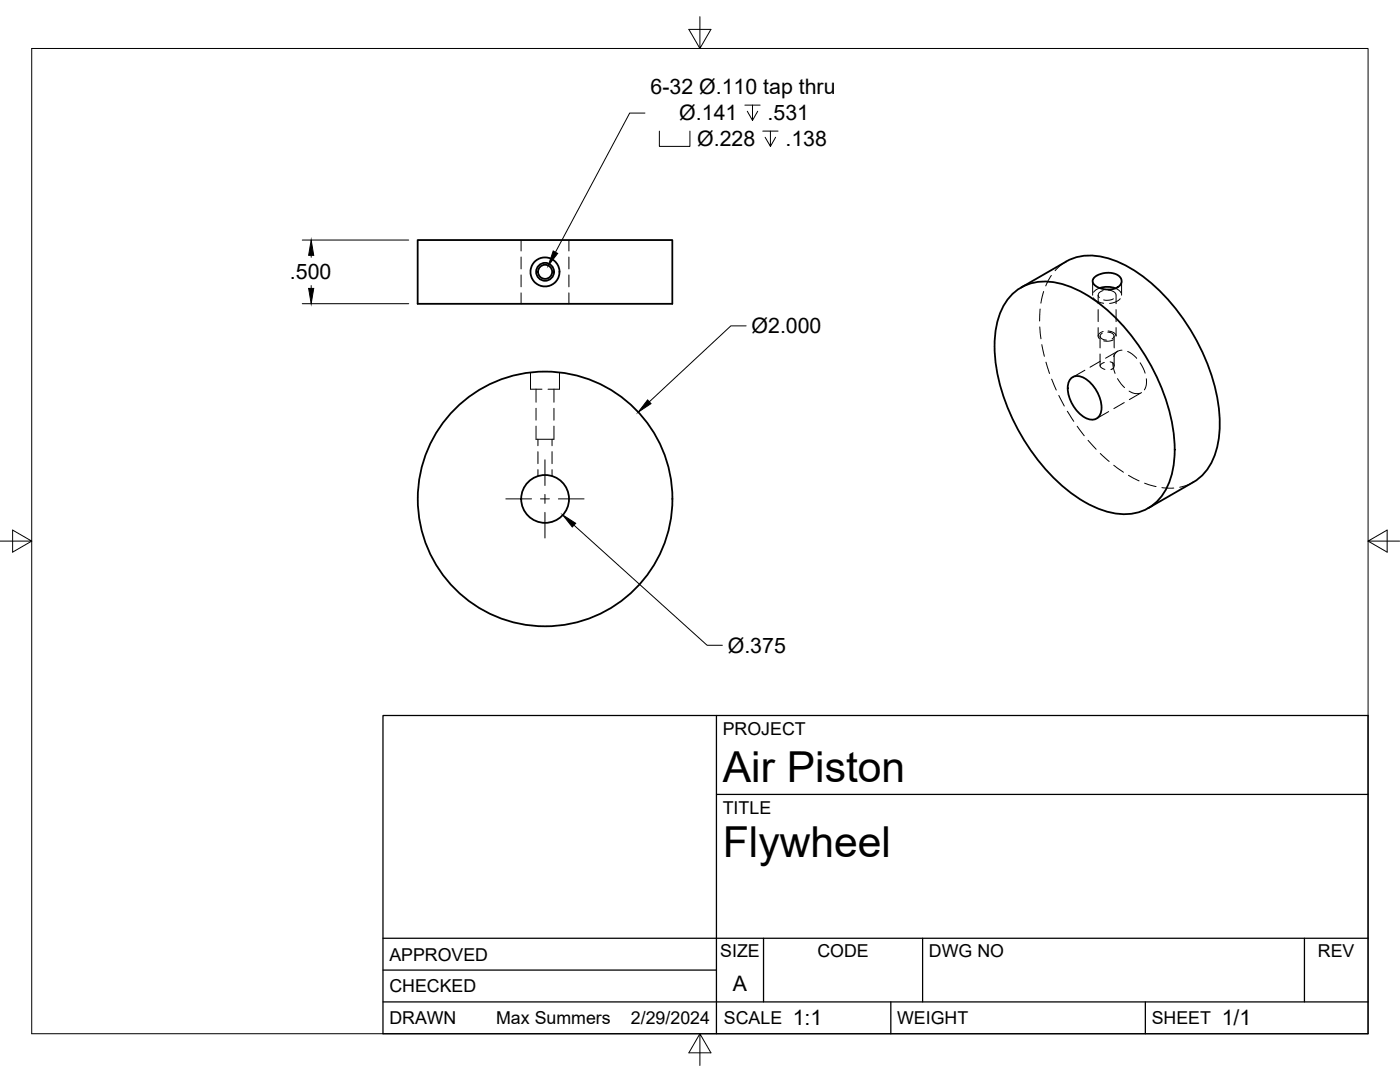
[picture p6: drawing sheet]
<svg xmlns="http://www.w3.org/2000/svg" width="279mm" height="216mm" viewBox="0 0 279 216" stroke-linecap="round" stroke-linejoin="round" font-family="sans-serif">
<!-- layer: Hidden -->
<g fill="none" stroke="#000" stroke-width=".2">
<path d="M104 47.9v2.2M104 51.3v2.4M104 54.9v2.3M104 58.4v2.2M113.5 47.9v2.2M113.5 51.3v2.4M113.5 54.9v2.3M113.5 58.4v2.2M208.3 58.2l-.6 2.3M209.8 55l-1.1 2M212.8 52.2l-1.4 1-.8 .8M218.1 56.1v2.8"/>
<path d="M218.2 59.4l.7 .7 1.4 .4M219.2 58.9v1.7M219.5 57.5l-.8 .3-.5 .5M220.2 58a.88 .88 0 0 0-.9 .4 .88 .88 0 0 0 .1 1M221.1 57.9a1.45 1.45 0 0 1 1.6 .9M222.2 59.6l-.9 .3-1-.1M222.6 57.5l.7 .4 .5 .6M222.7 58.9v1.7M223.6 59.6l-1.1 .7-1.1 .2M223.8 56.1v2.8M105.9 74.3v3.4h2.3M107 77.7v2.6"/>
<path d="M110.6 77.7v2.6M111.7 74.3v3.4h-2.3M207.5 65.2l.3 2.4M207.6 61.7l-.1 2.4M207.9 68.8l.5 2.3M208.7 72.3l.8 2.2M209.9 75.6l.9 2.2M211.3 78.9l1.1 2.1M216.5 73.9l-2.4 1.4M219.2 61.8v2.4M219.2 65.4v1.7M219.5 67.1v2.3"/>
<path d="M219.5 70.6v2.4M219.6 72.1l-2.1 1.2M220 66.5a.62 .62 0 0 0-.5 .7 .62 .62 0 0 0 .6 .5l.7 .2M220.2 66.1a.88 .88 0 0 0-.9 .5 .88 .88 0 0 0 .1 1M220.4 72.3l-.7 .4-.2 .3 .3 .3 .7 .4M221.1 66.3a.96 .96 0 0 1 1.2 1l-.4 .3M221.1 66a1.49 1.49 0 0 1 1.6 1M221.6 72.2l.5 .3 .3 .5-.2 .4-.5 .3M222.1 72.3l.1 1 .3 1.2M222.2 67.8l-.9 .3-1-.1M222.4 67.1v2.3M222.4 70.6v2.4"/>
<path d="M222.7 61.8v2.4M222.7 65.4v1.7M223 75.5l1.4 1.8M223.1 70.1l-2.5 1.4M223.9 69.9h-.1a1.73 1.73 0 0 0-1.6 1.3M225 70.1l.9 .5 .9 .9M225.3 78l1 .5h1.2M227.5 72.4l1 2.1M227.8 78.3l-2.4 1.4M228.8 75.6v1l-.4 1.2M107 85v2.7h3.6v-2.7M107 81.5v2.3"/>
<path d="M107.4 87.7v1.2M107.4 90.1v2.4M107.4 93.7v1.3M110.2 87.7v1.2M110.2 90.1v2.4M110.2 93.7v1.3M110.6 81.5v2.3M213 82.1l1.3 2M215 85l1.4 2M217.1 87.9l1.7 1.7M219.6 90.5l1.8 1.6M221.3 82.1l-2.5 1.4"/>
<path d="M222.3 92.8l1.9 1.4M224.4 80.3l-2.1 1.2M225.2 94.8l2.1 1.1M228.4 96.4l2.3 .7M231.9 97.3l2.4 .1M238.1 96.2l-1.5 .7-1.2 .3"/>
</g>
<!-- layer: Visible -->
<g fill="none" stroke="#000" stroke-width=".36">
<path d="M83.4 47.9h50.8v12.7h-50.8zM201.8 59a9.7 9.7 0 0 1 9.9-2.4 27.2 27.2 0 0 1 13.4 9.5 40.5 40.5 0 0 1 9.3 21.8 17.1 17.1 0 0 1-2.4 10.9 9.4 9.4 0 0 1-10.8 3.4 27.2 27.2 0 0 1-13.4-9.6 40.5 40.5 0 0 1-9.2-21.7 17.1 17.1 0 0 1 2.3-10.9zM212.8 52.2l-9 5.2M212.8 52.2a10.9 10.9 0 0 1 9.6-.2 32.4 32.4 0 0 1 14.6 12.9 37.6 37.6 0 0 1 6.4 19.7 14.9 14.9 0 0 1-3.2 9.9l-1 1-1.1 .7-9 5.2M218.4 55.4l.6-.5 1-.4 1.1-.1 1 .1 .6 .2 .7 .4 .3 .5 .1 .7-.3 .6-.8 .6-1.1 .3-1.2-.1-1.4-.4-.7-.6-.2-.7zM219.5 57.5l1.6-.3 1.5 .3M213.7 75.6a2.43 2.43 0 0 1 3.4 .3 7.3 7.3 0 0 1 2.7 6.2 1.98 1.98 0 0 1-3.3 1.2 7.2 7.2 0 0 1-3.3-6.6z"/>
<circle cx="108.8" cy="54.3" r="2.89"/>
<circle cx="108.8" cy="54.2" r="1.79"/>
<circle cx="108.8" cy="54.2" r="1.41"/>
<circle cx="108.8" cy="99.6" r="25.4"/>
<circle cx="108.8" cy="99.6" r="4.8"/>
</g>
<!-- layer: Border -->
<path d="M6.3 9.7h266.7v196.6h-266.7zM139.7 3.3v6.4l2.2-3.8h-4.4l2.2 3.8M0 108h6.3l-3.8-2.2v4.4l3.8-2.2M273 108l3.8 2.2v-4.4l-3.8 2.2h6.4M139.7 206.3l-2.2 3.8h4.4l-2.2-3.8v6.3" fill="none" stroke="#000" stroke-width=".2"/>
<!-- layer: Titleblock -->
<path d="M76.4 142.8h196.6v63.5h-196.6zM143 158.5h130M143 142.8v63.5M76.4 199.9h196.6M76.4 193.6h66.6M76.4 187.2h196.6M152.4 187.2v12.7M177.8 199.9v6.4M184.1 187.2v12.7M228.6 199.9v6.4M260.3 187.2v12.7" fill="none" stroke="#000" stroke-width=".25"/>
<!-- layer: Smart Centers -->
<path d="M100.9 99.5h5.2M107.9 99.5h1.7M108.8 91.7v5.2M108.8 98.7v1.8M111.4 99.5h5.2M108.8 102.2v5.2" fill="none" stroke="#000" stroke-width=".2"/>
<!-- layer: FD_Dimensions -->
<g fill="none" stroke="#000" stroke-width=".2">
<path d="M128.7 22.6h-3l-14.9 27.7M131.6 26.2v3h6.1v-3M148.7 21h3M150.2 21v3l-1.1-1.8M151.2 22.2l-1 1.8M152.2 26.2h3.1M153.8 26.2v3l-1.1-1.8M154.8 27.4l-1 1.8M60.3 47.9h21.3M62.1 50.9v.4M62.1 57v.6M60.3 60.6h21.3"/>
<path d="M148.9 65h-3l-16.3 15.2M114.6 104.8l26.5 24h3.1"/>
</g>
<path d="M61.6 57.6h1l-.5 3zM62.1 47.9l.5 3h-1zM110.4 50.1l.9 .5-1.9 2.4zM129.2 79.8l.7 .7-2.5 1.8zM112.3 102.7l2.6 1.7-.7 .8z" fill="#000" stroke="#000" stroke-width=".2"/>
<g font-size="8.5">
<text x="144.3" y="156">Air Piston</text>
<text x="144.3" y="171">Flywheel</text>
</g>
<g font-size="4.3">
<text x="129.8" y="18.8">6-32 Ø.110 tap thru</text>
<text x="135.6" y="24">Ø.141</text>
<text x="139.1" y="29.2">Ø.228</text>
<text x="153.2" y="24">.531</text>
<text x="156.8" y="29.2">.138</text>
<text x="57.9" y="55.6">.500</text>
<text x="150" y="66.5">Ø2.000</text>
<text x="145.2" y="130.2">Ø.375</text>
<text x="146.3" y="197.7">A</text>
<text x="158.2" y="204.6">1:1</text>
<text x="243.8" y="204.6">1/1</text>
</g>
<g font-size="3.5">
<text x="144.3" y="146.6">PROJECT</text>
<text x="144.3" y="162.3">TITLE</text>
<text x="77.7" y="191.7">APPROVED</text>
<text x="143.7" y="191">SIZE</text>
<text x="163.1" y="191">CODE</text>
<text x="185.4" y="191">DWG NO</text>
<text x="263" y="191">REV</text>
<text x="77.7" y="198">CHECKED</text>
<text x="77.7" y="204.4">DRAWN</text>
<text x="99" y="204.4">Max Summers</text>
<text x="125.9" y="204.4">2/29/2024</text>
<text x="144.5" y="204.4">SCALE</text>
<text x="179" y="204.4">WEIGHT</text>
<text x="229.8" y="204.4">SHEET</text>
</g>
</svg>
